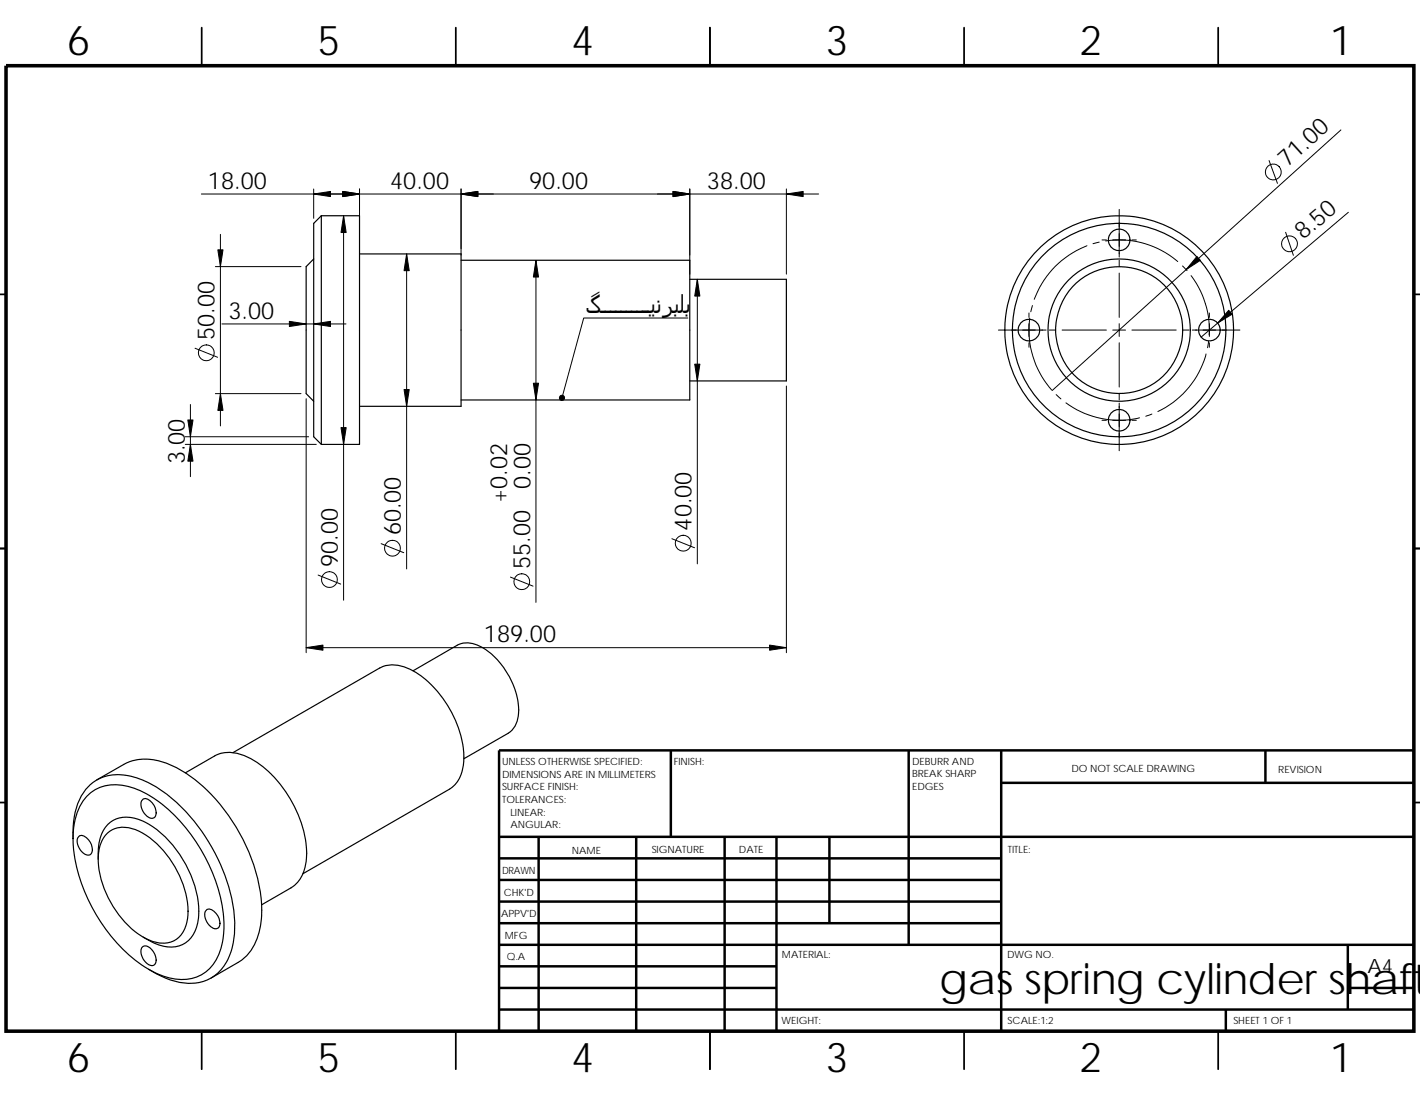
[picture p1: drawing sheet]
<svg xmlns="http://www.w3.org/2000/svg" width="279mm" height="216mm" viewBox="0 0 279 216" stroke-linecap="round" stroke-linejoin="round" font-family="sans-serif">
<g fill="none" stroke="#000" stroke-width=".34">
<path d="M39.7 5.4v7.5M89.7 5.4v7.5M139.7 5.4v7.5M189.7 5.4v7.5M239.7 5.4v7.5M0 57.9h1.2M278.2 57.9h1.2M0 107.9h1.2M278.2 107.9h1.2M0 157.9h1.2M278.2 157.9h1.2M39.7 202.9v7.5"/>
<path d="M89.7 202.9v7.5M139.7 202.9v7.5M189.7 202.9v7.5M239.7 202.9v7.5"/>
</g>
<g fill="none" stroke="#000" stroke-width=".49">
<path d="M132 147.7v17M178.8 147.7v38.2M197 147.7v55.2M197 154.1h81.2M249 147.7v6.4M278.2 147.7h-180v55.2M98.2 164.7h180M98.2 168.9h98.8M98.2 173.2h98.8M98.2 177.4h98.8M106 164.7v38.2M125.2 164.7v38.2"/>
<path d="M142.6 164.7v38.2M152.8 164.7v38.2M163.2 164.7v17M98.2 198.7h180M98.2 181.7h98.8M98.2 194.4h54.6M98.2 190.2h54.6M98.2 185.9h180M241.2 198.7v4.2M265.2 185.9v12.8M265.2 194.4h13"/>
</g>
<path d="M1.2 12.9h277v190h-277z" fill="none" stroke="#000" stroke-width=".7" stroke-linecap="butt"/>
<g fill="none" stroke="#000" stroke-width=".23">
<path d="M61.7 44l1.5-1.5h7.5v45h-7.5l-1.5-1.5zM61.7 51l-1.5 1.5v25l1.5 1.5M63.2 42.5v45M70.7 50h20v30h-20M90.7 51.2h45v27.5h-45M135.7 55h19v20h-19M81.3 132l8.7-5a5.2 5.2 0 0 1 5.4 .7 15.5 15.5 0 0 1 6.6 12.7 4.7 4.7 0 0 1-2 3.9l-8.7 5M16.9 157a8.1 8.1 0 0 1 8.7-2.1 23.7 23.7 0 0 1 11.5 8.7 30.9 30.9 0 0 1 6.9 20.1 10.4 10.4 0 0 1-3.8 7.8 8.8 8.8 0 0 1-8.4 .5 28.2 28.2 0 0 1-13.3-12.7 27.3 27.3 0 0 1-3.9-17.2 10.6 10.6 0 0 1 2.3-5.1zM19 153.5l5.3-3a9.9 9.9 0 0 1 8.8-.1 30.7 30.7 0 0 1 14.3 14.1 29.2 29.2 0 0 1 3.8 17.8 9.9 9.9 0 0 1-4.4 7.1l-5.3 3.1M28 157.4a1.24 1.24 0 0 1 1.8 .4 2.53 2.53 0 0 1 .7 3 1.28 1.28 0 0 1-1.8-.4 2.52 2.52 0 0 1-.7-3zM36.5 152.1l5.7-3.3a7.1 7.1 0 0 1 6.9 .4 23 23 0 0 1 11.2 19.6 7.2 7.2 0 0 1-3.1 6l-5.7 3.3M45.8 148.1l28.9-16.6a6.5 6.5 0 0 1 6.3 .4 21.1 21.1 0 0 1 10.2 17.9 6.7 6.7 0 0 1-2.8 5.5l-28.8 16.7"/>
<path d="M14.4 165a13.7 13.7 0 0 1 3-10.2 8.7 8.7 0 0 1 9.1-1.8 25.6 25.6 0 0 1 12.2 9.3 34.9 34.9 0 0 1 7.5 19.7 12.3 12.3 0 0 1-3.6 9.8 9 9 0 0 1-8.8 1.2l-2.1-.9-2.5-1.3M15.5 164.7a1.22 1.22 0 0 1 1.7 .4 2.31 2.31 0 0 1 .5 3.1 2.3 2.3 0 0 1-2.4-2 1.72 1.72 0 0 1 .2-1.5zM19.3 169.1a9.6 9.6 0 0 1 1.8-6.7 5.5 5.5 0 0 1 6.3-1.1 20.1 20.1 0 0 1 10.7 12.4 14.4 14.4 0 0 1 .5 8.9 5.3 5.3 0 0 1-7.4 3.3l-3-1.5M21.3 163.9a5.8 5.8 0 0 1 6.7 0 19.3 19.3 0 0 1 9 16.2 5.8 5.8 0 0 1-3.3 5.3 8 8 0 0 1-7.1-2 19.7 19.7 0 0 1-7.3-14.7 6.7 6.7 0 0 1 2-4.8zM40.6 179.1a1.24 1.24 0 0 1 1.7 .5 2.53 2.53 0 0 1 .7 2.9 1.29 1.29 0 0 1-1.8-.4 2.56 2.56 0 0 1-.6-3zM28 186.4a1.46 1.46 0 0 1 2.1 .7 2.2 2.2 0 0 1 .2 2.8 2.3 2.3 0 0 1-2.5-1.9l-.1-.4a1.42 1.42 0 0 1 .3-1.2z"/>
<circle cx="220.2" cy="47.2" r="2.13"/>
<circle cx="202.5" cy="65" r="2.12"/>
<circle cx="220.2" cy="65" r="12.5"/>
<circle cx="220.2" cy="65" r="21"/>
<circle cx="220.2" cy="65" r="14"/>
<circle cx="220.2" cy="65" r="22.5"/>
<circle cx="237.9" cy="65" r="2.12"/>
<circle cx="220.2" cy="82.7" r="2.13"/>
</g>
<g fill="none" stroke="#000" stroke-width=".2">
<path d="M39.6 38.2h31.1M61.7 37.2v5.8M70.7 37.2v11.8M90.7 37.2v13M135.7 37.2v16.8M154.7 37.2v16.8M161.1 38.2h-96.7M249.7 31.6l1.7 4.5M263.8 25.6l-56.8 51.3M42.4 52.5h16.8M43.4 46.1v37.7M67.6 42.5v75.6"/>
<path d="M80 50v62M105.5 51.2v67.4M137.2 55v56M213.9 48.4a17.9 17.9 0 0 0-10.4 10.5M216.3 47.6l-1.2 .4M216.8 47.2h.9M217.5 47.4a17.7 17.7 0 0 1 14.2 4.1M218.9 47.2h2.6M220.2 41.2v9.4M220.2 51.2v1.3M220.2 53.7v8.8M222.7 47.2h.9"/>
<path d="M232.7 52.3l.9 1M234.4 54.3a17.7 17.7 0 0 1 3.5 11.6M253 45.7l1.5 4.5M265.3 41.8l-29 24.5M37.5 79.6v14.2M38.4 68.5l4.4 1.8M42.4 77.5h16.8M43.7 63.8h24.4M60.2 78.5v50M135.3 62.6h-20.4l-4.3 15.7M154.7 76v52.5M196.4 65h9.4"/>
<path d="M202.5 61.6v.9M202.5 63.7v2.5M202.5 67.5v.8M202.6 62.6a17.9 17.9 0 0 0 4.3 14.2M203.1 60.1l-.3 1.3M206.4 65h1.3M207.8 77.7l.9 .8M209 65h8.7M209.7 79.3a17.6 17.6 0 0 0 14.5 2.9M218.9 65h2.6M220.2 67.5v8.7M220.2 77.4v1.3"/>
<path d="M220.2 63.7v2.5M220.2 79.3v9.4M222.7 65h8.7M232.7 65h1.3M234.6 65h9.4M237.3 69.7a17.5 17.5 0 0 1-9.5 11.3M237.8 67.2l-.2 1.2M238 61.6v.9M238 63.7v2.5M238 67.5v.8M36.4 87.5h25.8M36.4 86h24.3"/>
<path d="M216.8 82.7h.9M218.9 82.7h2.6M222.7 82.7h.9M226.7 81.5l-1.3 .4M62.6 113.2l4.4 1.8M75 107l4.4 1.8M100.4 113.6l4.5 1.8M132.2 106l4.5 1.8M60.2 127.5h94.5"/>
<circle cx="250.5" cy="33.8" r="1.55"/>
<circle cx="253.7" cy="48" r="1.56"/>
<circle cx="40.6" cy="69.4" r="1.55"/>
<circle cx="64.8" cy="114.1" r="1.56"/>
<circle cx="77.2" cy="107.9" r="1.55"/>
<circle cx="102.7" cy="114.5" r="1.55"/>
<circle cx="134.4" cy="106.9" r="1.56"/>
</g>
<g fill="#000" stroke="#000" stroke-width=".2">
<path d="M61.7 38.2l3.3-.5v1z" fill-rule="evenodd"/>
<path d="M67.4 37.7l3.3 .5-3.3 .5z" fill-rule="evenodd"/>
<path d="M67.4 37.7l3.3 .5-3.3 .5z" fill-rule="evenodd"/>
<path d="M90.7 38.2l3.3-.5v1z" fill-rule="evenodd"/>
<path d="M90.7 38.2l3.3-.5v1z" fill-rule="evenodd"/>
<path d="M132.4 37.7l3.3 .5-3.3 .5z" fill-rule="evenodd"/>
<path d="M132.4 37.7l3.3 .5-3.3 .5z" fill-rule="evenodd"/>
<path d="M154.7 38.2l3.3-.5v1z" fill-rule="evenodd"/>
<path d="M42.9 49.2h1l-.5 3.3z" fill-rule="evenodd"/>
<path d="M67.6 42.5l.5 3.3h-1z" fill-rule="evenodd"/>
<path d="M80 50l.5 3.3h-1z" fill-rule="evenodd"/>
<path d="M105.5 51.2l.5 3.3h-1.1z" fill-rule="evenodd"/>
<path d="M137.2 55l.5 3.3h-1z" fill-rule="evenodd"/>
<path d="M235.5 50.5l.7 .7-2.8 1.9z" fill-rule="evenodd"/>
<path d="M43.4 77.5l.5 3.3h-1z" fill-rule="evenodd"/>
<path d="M56.9 63.2l3.3 .6-3.3 .5z" fill-rule="evenodd"/>
<path d="M61.7 63.8l3.3-.6v1.1z" fill-rule="evenodd"/>
<path d="M79.5 76.7h1l-.5 3.3z" fill-rule="evenodd"/>
<path d="M104.9 75.4h1.1l-.5 3.3z" fill-rule="evenodd"/>
<path d="M110.3 77.9a.51 .51 0 0 1 .8 .3 .51 .51 0 0 1-.7 .6l.2-.5-.2 .5a.5 .5 0 0 1-.3-.4 .5 .5 0 0 1 .2-.5z" fill-rule="evenodd"/>
<path d="M136.7 71.7h1l-.5 3.3z" fill-rule="evenodd"/>
<path d="M241.8 61.1l.6 .7-2.8 1.8z" fill-rule="evenodd"/>
<path d="M37 82.7h1l-.5 3.3z" fill-rule="evenodd"/>
<path d="M37.5 87.5l.5 3.3h-1z" fill-rule="evenodd"/>
<path d="M67.1 84.2h1l-.5 3.3z" fill-rule="evenodd"/>
<path d="M60.2 127.5l3.3-.5v1z" fill-rule="evenodd"/>
<path d="M151.4 127l3.3 .5-3.3 .5z" fill-rule="evenodd"/>
</g>
<g font-size="8.5">
<text x="184.9" y="195.7">gas spring cylinder shaf</text>
<text x="278" y="195.7">t</text>
</g>
<g font-size="8.1">
<text x="13.2" y="10.9">6</text>
<text x="62.4" y="10.9">5</text>
<text x="112.4" y="10.9">4</text>
<text x="162.4" y="10.9">3</text>
<text x="212.4" y="10.9">2</text>
<text x="261.7" y="10.9">1</text>
<text x="13.2" y="210.9">6</text>
<text x="62.4" y="210.9">5</text>
<text x="112.4" y="210.9">4</text>
<text x="162.4" y="210.9">3</text>
<text x="212.4" y="210.9">2</text>
<text x="261.7" y="210.9">1</text>
</g>
<text font-size="4.8" x="115.3" y="61.6">گـــــــــینربلب</text>
<g font-size="4.7">
<text x="253.2" y="33.1" transform="rotate(-42 253.2 33.1)">71.00</text>
<text x="40.9" y="37.2">18.00</text>
<text x="76.8" y="37.2">40.00</text>
<text x="104.1" y="37.2">90.00</text>
<text x="139.1" y="37.2">38.00</text>
<text x="256.4" y="47.3" transform="rotate(-40 256.4 47.3)">8.50</text>
<text x="45" y="62.7">3.00</text>
<text x="42.2" y="66.9" transform="rotate(-90 42.2 66.9)">50.00</text>
<text x="36.4" y="91.4" transform="rotate(-90 36.4 91.4)">3.00</text>
<text x="99.8" y="99" transform="rotate(-90 99.8 99)">+0.02</text>
<text x="78.8" y="105.4" transform="rotate(-90 78.8 105.4)">60.00</text>
<text x="136.1" y="104.4" transform="rotate(-90 136.1 104.4)">40.00</text>
<text x="66.4" y="111.6" transform="rotate(-90 66.4 111.6)">90.00</text>
<text x="104.3" y="112" transform="rotate(-90 104.3 112)">55.00 0.00</text>
<text x="95.2" y="126.4">189.00</text>
</g>
<text font-size="3.9" x="269.1" y="191.4">A4</text>
<g font-size="2">
<text x="98.8" y="150.6">UNLESS OTHERWISE SPECIFIED:</text>
<text x="98.8" y="153.1">DIMENSIONS ARE IN MILLIMETERS</text>
<text x="98.8" y="155.6">SURFACE FINISH:</text>
<text x="132.6" y="150.6">FINISH:</text>
<text x="179.5" y="155.5">EDGES</text>
<text x="179.5" y="150.5">DEBURR AND</text>
<text x="179.5" y="153">BREAK SHARP</text>
<text x="210.8" y="151.9">DO NOT SCALE DRAWING</text>
<text x="251.5" y="152.1">REVISION</text>
<text x="98.8" y="158.1">TOLERANCES:</text>
<text x="100.4" y="160.5">LINEAR:</text>
<text x="100.4" y="163">ANGULAR:</text>
<text x="112.5" y="168">NAME</text>
<text x="128.2" y="167.9">SIGNATURE</text>
<text x="145.4" y="167.9">DATE</text>
<text x="198.3" y="167.9">TITLE:</text>
<text x="98.8" y="172.1">DRAWN</text>
<text x="99.1" y="176.3">CHK'D</text>
<text x="98.6" y="180.4">APPV'D</text>
<text x="99.3" y="184.8">MFG</text>
<text x="99.7" y="189">Q.A</text>
<text x="153.8" y="188.5">MATERIAL:</text>
<text x="198.1" y="188.5">DWG NO.</text>
<text x="153.8" y="201.5">WEIGHT:</text>
<text x="198.3" y="201.6">SCALE:1:2</text>
<text x="242.7" y="201.6">SHEET 1 OF 1</text>
</g>
</svg>
